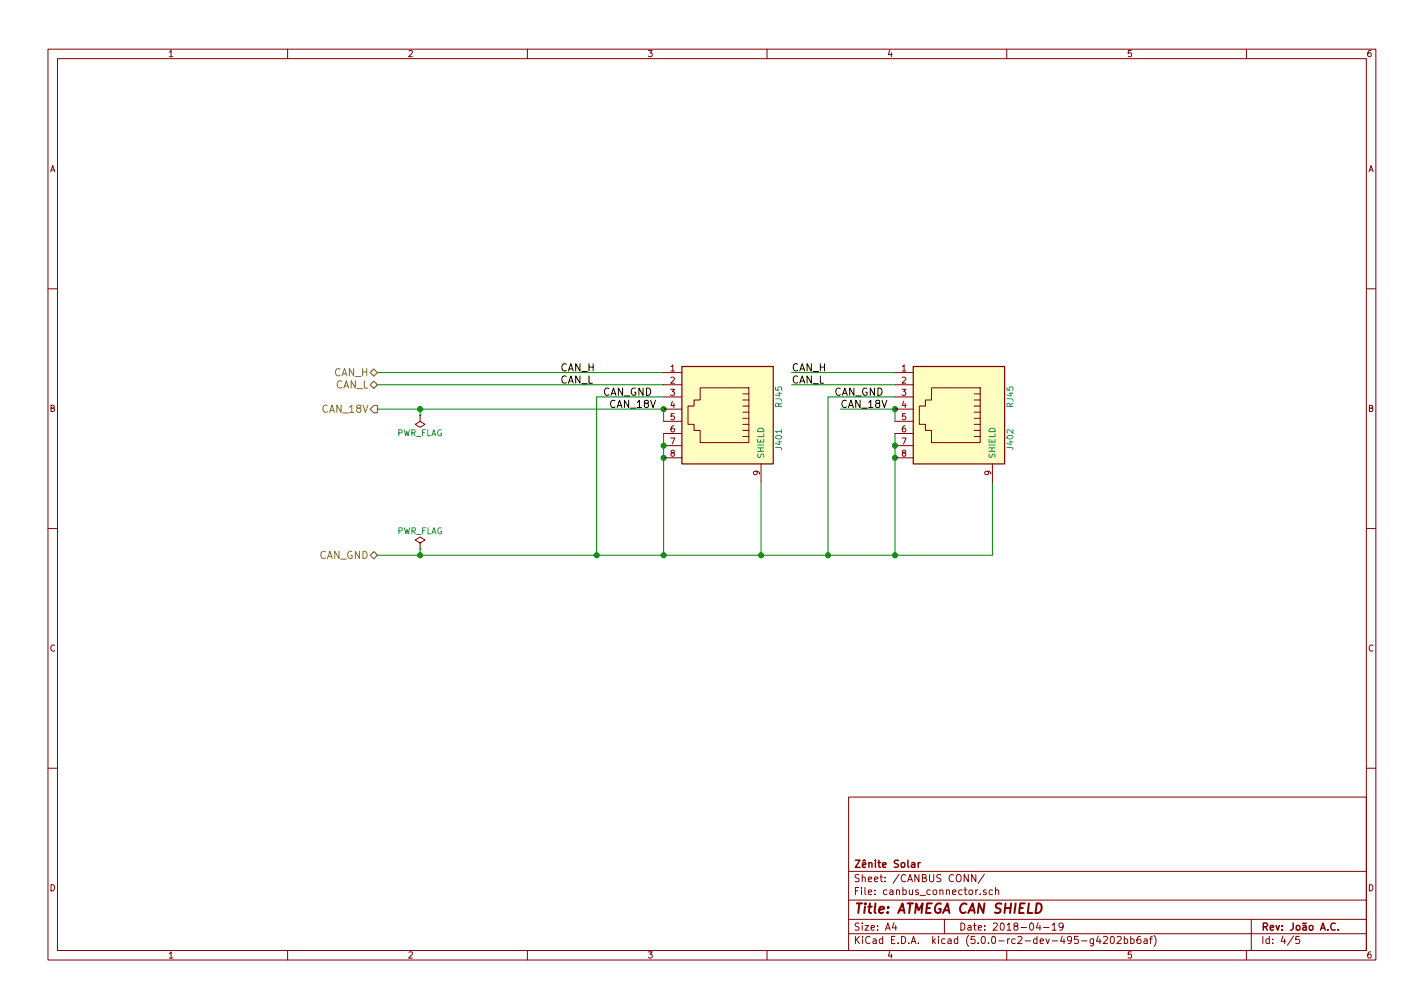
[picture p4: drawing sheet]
EESchema Schematic File Version 4
LIBS:atmega_can_shield-cache
EELAYER 26 0
EELAYER END
$Descr A4 11693 8268
encoding utf-8
Sheet 4 5
Title "ATMEGA CAN SHIELD"
Date "2018-04-19"
Rev "João A.C."
Comp "Zênite Solar"
Comment1 ""
Comment2 ""
Comment3 ""
Comment4 ""
$EndDescr
Wire Wire Line
	6250 4550 6250 3950
Wire Wire Line
	5450 3550 5450 3650
Connection ~ 5450 3350
Wire Wire Line
	3100 3150 5450 3150
Wire Wire Line
	3100 3050 5450 3050
Wire Wire Line
	4900 4550 4900 3250
Connection ~ 5450 3750
Wire Wire Line
	5450 3350 5450 3450
Wire Wire Line
	4900 3250 5450 3250
Text Label 5000 3350 0    60   ~ 0
CAN_18V
Text Label 4950 3250 0    60   ~ 0
CAN_GND
Text Label 4600 3150 0    60   ~ 0
CAN_L
Text Label 4600 3050 0    60   ~ 0
CAN_H
Wire Wire Line
	8150 4550 8150 3950
Wire Wire Line
	7350 3550 7350 3650
Connection ~ 7350 3350
Wire Wire Line
	6500 3150 7350 3150
Wire Wire Line
	7350 3050 6500 3050
Wire Wire Line
	6800 4550 6800 3250
Connection ~ 7350 3750
Wire Wire Line
	7350 3350 7350 3450
Wire Wire Line
	6900 3350 7350 3350
Wire Wire Line
	6800 3250 7350 3250
Text Label 6900 3350 0    60   ~ 0
CAN_18V
Text Label 6850 3250 0    60   ~ 0
CAN_GND
Text Label 6500 3150 0    60   ~ 0
CAN_L
Text Label 6500 3050 0    60   ~ 0
CAN_H
$Comp
L ZS17-cache:RJ45 J402
U 1 1
P 7800 3400
F 0 "J402" H 8000 3900 50  0000 C CNN
F 1 "RJ45" H 7650 3900 50  0000 C CNN
F 2 "zenitesolar:RJ45_YH59_01" H 7800 3400 50  0001 C CNN
F 3 "http://www.assmann-wsw.com/fileadmin/datasheets/ASS_7039_CO.pdf" H 7800 3400 50  0001 C CNN
	1    7800 3400
	0    1    1    0   
$EndComp
Connection ~ 7350 4550
Wire Wire Line
	3100 4550 3450 4550
Connection ~ 5450 4550
Connection ~ 4900 4550
Connection ~ 6250 4550
Connection ~ 6800 4550
Text HLabel 3100 3050 0    60   BiDi ~ 0
CAN_H
Text HLabel 3100 3150 0    60   BiDi ~ 0
CAN_L
Text HLabel 3100 3350 0    60   Output ~ 0
CAN_18V
Text HLabel 3100 4550 0    60   BiDi ~ 0
CAN_GND
Wire Wire Line
	3100 3350 3450 3350
$Comp
L ZS17-cache:RJ45 J401
U 1 1
P 5900 3400
F 0 "J401" H 6100 3900 50  0000 C CNN
F 1 "RJ45" H 5750 3900 50  0000 C CNN
F 2 "zenitesolar:RJ45_YH59_01" H 5900 3400 50  0001 C CNN
F 3 "http://www.assmann-wsw.com/fileadmin/datasheets/ASS_7039_CO.pdf" H 5900 3400 50  0001 C CNN
	1    5900 3400
	0    1    1    0   
$EndComp
Connection ~ 5450 3650
Connection ~ 7350 3650
$Comp
L power1:PWR_FLAG #FLG030
U 1 1
P 3450 3400
F 0 "#FLG030" H 3450 3475 50  0001 C CNN
F 1 "PWR_FLAG" H 3450 3550 50  0000 C CNN
F 2 "" H 3450 3400 50  0001 C CNN
F 3 "" H 3450 3400 50  0001 C CNN
	1    3450 3400
	-1   0    0    1   
$EndComp
$Comp
L power1:PWR_FLAG #FLG031
U 1 1
P 3450 4500
F 0 "#FLG031" H 3450 4575 50  0001 C CNN
F 1 "PWR_FLAG" H 3450 4650 50  0000 C CNN
F 2 "" H 3450 4500 50  0001 C CNN
F 3 "" H 3450 4500 50  0001 C CNN
	1    3450 4500
	1    0    0    -1  
$EndComp
Wire Wire Line
	3450 3400 3450 3350
Connection ~ 3450 3350
Wire Wire Line
	3450 4500 3450 4550
Connection ~ 3450 4550
Wire Wire Line
	5450 3750 5450 4550
Wire Wire Line
	7350 3750 7350 4550
Wire Wire Line
	7350 4550 8150 4550
Wire Wire Line
	5450 4550 6250 4550
Wire Wire Line
	4900 4550 5450 4550
Wire Wire Line
	6250 4550 6800 4550
Wire Wire Line
	6800 4550 7350 4550
Wire Wire Line
	5450 3650 5450 3750
Wire Wire Line
	7350 3650 7350 3750
Wire Wire Line
	3450 3350 5450 3350
Wire Wire Line
	3450 4550 4900 4550
$EndSCHEMATC
